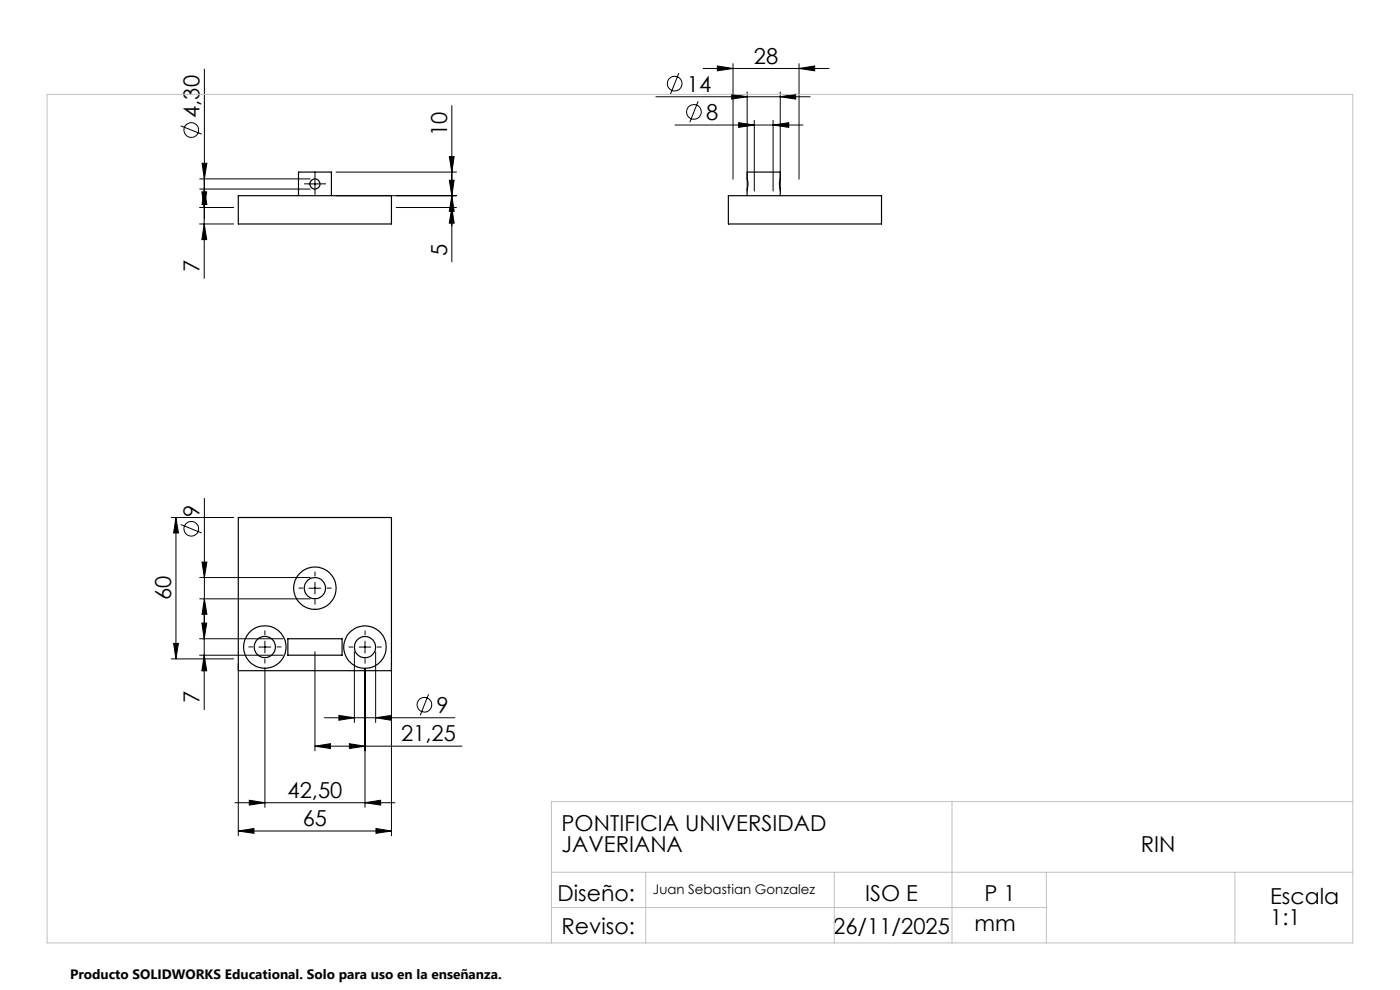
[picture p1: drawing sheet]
<svg xmlns="http://www.w3.org/2000/svg" width="297mm" height="210mm" viewBox="0 0 297 210" stroke-linecap="round" stroke-linejoin="round" font-family="sans-serif">
<g fill="none" stroke="#000" stroke-width=".25">
<path d="M50.6 41.5h32.4v6h-32.4zM63.3 41.5v-5h7v5M154.5 41.5h32.5v6h-32.5zM165.5 40.1l-.2-1.3 .2-.8v-1.5h-7v1.5l.2 .8-.2 2.7M165.5 40.1v1.4M50.6 109.8h32.4v32.5h-32.4zM61.1 135.5h11.5v3.5h-11.5z"/>
<circle cx="66.8" cy="39" r="1.07"/>
<circle cx="56.2" cy="137.2" r="2.25"/>
<circle cx="56.2" cy="137.2" r="4.5"/>
<circle cx="66.8" cy="124.8" r="2.25"/>
<circle cx="66.8" cy="124.8" r="4.5"/>
<circle cx="77.4" cy="137.3" r="2.25"/>
<circle cx="77.4" cy="137.3" r="4.5"/>
</g>
<g fill="none" stroke="#000" stroke-width=".21">
<path d="M43.4 14.7l-.1 44.3M144 15.5l-1.8 4.5M149.2 14.5h26.7M152.2 14l3.3 .5-3.3 .5zM155.2 20l3.3 .5-3.3 .5zM155.5 13.5v24.5M158.5 19.5v21M165.5 19.5v21M169.5 14.5l3.3-.5v1zM169.5 13.5v24.5M38.3 26.7l4.5 1.8M42.4 38h23.4"/>
<path d="M42.9 34.6h1l-.5 3.4zM65.5 39h2.6M66.8 37.8v2.5M71.3 36.5h25.5M95.3 38.2h1l-.5 3.3zM95.3 33.2h1l-.5 3.3zM95.8 22.4v33.2M139.1 20.5h32.8M143.2 26.5h27.2M148.1 21.5l-1.8 4.5M156.7 26l3.3 .5-3.3 .5zM160 25.5v15"/>
<path d="M164 26.5l3.3-.5v1zM164 25.5v15M165.5 20.5l3.3-.5v1zM42.3 44h7.3M42.3 47.5h7.3M42.4 40.1h23.4M42.8 40.7h1.1l-.6 3.3zM43.3 47.5l.6 3.3h-1.1zM43.4 40.1l.5 3.3h-1zM71.3 41.5h25.5M84.1 44h12.7M95.8 44l.5 3.3h-1z"/>
<path d="M95.8 41.5l.5 3.3h-1zM36.3 109.8h13.3M37.3 109.8l.6 3.3h-1.1zM37.3 109.8v30M38.3 111.3l4.5 1.8M42.9 119.2h1l-.5 3.3zM43.4 105.7l-.1 44.8M36.3 139.8h13.3M36.8 136.5h1.1l-.6 3.3zM42.3 135.5h17.7M42.3 139h17.7M42.4 122.5h23.4"/>
<path d="M42.4 127h23.4M42.8 132.2h1.1l-.6 3.3zM43.3 139l.6 3.3h-1.1zM43.4 127l.5 3.3h-1zM54.9 137.3h2.5M56.2 136v2.5M65.5 124.8h2.6M66.8 123.5v2.5M66.8 138.2v21.1M75.2 138.3v15M76.2 137.3h2.5M77.4 136v2.5"/>
<path d="M79.7 138.3v15M50.6 140.8v36.5M56.2 141.7v29.6M66.8 158.3l3.3-.5v1zM66.8 158.3h31.2M68.8 152.3h27.7M71.9 151.8l3.3 .5-3.3 .5zM74.1 157.8l3.3 .5-3.3 .5zM77.4 141.8v29.5M79.7 152.3l3.3-.5v1zM83 140.8v36.5M90.9 147.3l-1.8 4.4"/>
<path d="M49.8 170.3h34M50.6 176.3l3.3-.6v1.1zM50.6 176.3h32.4M52.9 169.7l3.3 .6-3.3 .5zM77.4 170.3l3.4-.6v1.1zM79.8 175.7l3.2 .6-3.2 .5z"/>
<circle cx="143.1" cy="17.7" r="1.55"/>
<circle cx="40.6" cy="27.6" r="1.56"/>
<circle cx="147.2" cy="23.7" r="1.56"/>
<circle cx="40.6" cy="112.2" r="1.56"/>
<circle cx="90" cy="149.5" r="1.55"/>
</g>
<g fill="none" stroke="#000" stroke-width=".21" stroke-dasharray="15.2 1.3 1.3 1.3" stroke-linecap="butt">
<path d="M65.6 39h-1.1M66.8 37.8v-1.1M68.1 39h1M66.8 40.3v1M53.7 137.2h-1M56.2 134.7v-1M56.2 139.7v1M58.7 137.2h1M64.3 124.8h-1M66.8 122.3v-1M66.8 127.3v1M69.3 124.8h1"/>
<path d="M75 137.3h-1M77.4 134.8v-1M77.4 139.8v1M79.9 137.3h1.1"/>
</g>
<path d="M10 20h277v180h-277zM202 170v30M287 170h-170v30M117 185h170M117 192.5h105M137 185v15M177 185v15M222 185v15M262 185v15" fill="none" stroke="#c0c0c0" stroke-width=".21"/>
<g fill="#000">
<path d="M42.8 40.7h1.1l-.6 3.3zM43.3 47.5l.6 3.3h-1.1zM37.3 109.8l.6 3.3h-1.1zM36.8 136.5h1.1l-.6 3.3zM42.9 119.2h1l-.5 3.3zM43.4 127l.5 3.3h-1zM42.8 132.2h1.1l-.6 3.3zM43.3 139l.6 3.3h-1.1z"/>
<path d="M95.8 44l.5 3.3h-1zM95.3 38.2h1l-.5 3.3zM95.8 41.5l.5 3.3h-1zM95.3 33.2h1l-.5 3.3zM43.4 40.1l.5 3.3h-1zM42.9 34.6h1l-.5 3.4z"/>
<path d="M71.9 151.8l3.3 .5-3.3 .5zM79.7 152.3l3.3-.5v1zM66.8 158.3l3.3-.5v1zM74.1 157.8l3.3 .5-3.3 .5zM52.9 169.7l3.3 .6-3.3 .5zM77.4 170.3l3.4-.6v1.1zM156.7 26l3.3 .5-3.3 .5zM164 26.5l3.3-.5v1zM155.2 20l3.3 .5-3.3 .5zM165.5 20.5l3.3-.5v1z"/>
<path d="M79.8 175.7l3.2 .6-3.2 .5zM50.6 176.3l3.3-.6v1.1zM169.5 14.5l3.3-.5v1zM152.2 14l3.3 .5-3.3 .5z"/>
</g>
<g font-size="4.7">
<text x="159.9" y="13.5">28</text>
<text x="145.7" y="19.4">14</text>
<text x="42.3" y="25" transform="rotate(-90 42.3 25)">4,30</text>
<text x="94.8" y="28.9" transform="rotate(-90 94.8 28.9)">10</text>
<text x="149.8" y="25.4">8</text>
<text x="42.3" y="57.7" transform="rotate(-90 42.3 57.7)">7</text>
<text x="94.8" y="54.2" transform="rotate(-90 94.8 54.2)">5</text>
<text x="42.3" y="109.6" transform="rotate(-90 42.3 109.6)">9</text>
<text x="36.3" y="127.3" transform="rotate(-90 36.3 127.3)">60</text>
<text x="42.3" y="149.2" transform="rotate(-90 42.3 149.2)">7</text>
<text x="92.6" y="151.2">9</text>
<text x="85.1" y="157.2">21,25</text>
<text x="61" y="169.2">42,50</text>
<text x="64.2" y="175.2">65</text>
<text x="119.1" y="176.3">PONTIFICIA UNIVERSIDAD</text>
<text x="119.1" y="180.8">JAVERIANA</text>
<text x="242" y="180.8">RIN</text>
<text x="118.3" y="191.1">Diseño:</text>
<text x="183.5" y="191.1">ISO E</text>
<text x="208.9" y="191.1">P 1</text>
<text x="269.5" y="191.8">Escala</text>
<text x="206.8" y="197.4">mm</text>
<text x="269.5" y="196.3">1:1</text>
<text x="119.1" y="198.2">Reviso:</text>
<text x="176.8" y="198.2">26/11/2025</text>
</g>
<text font-size="2.9" x="14.9" y="207.6">Producto SOLIDWORKS Educational. Solo para uso en la enseñanza.</text>
<text font-size="2.8" x="138.5" y="189.7">Juan Sebastian Gonzalez</text>
</svg>
